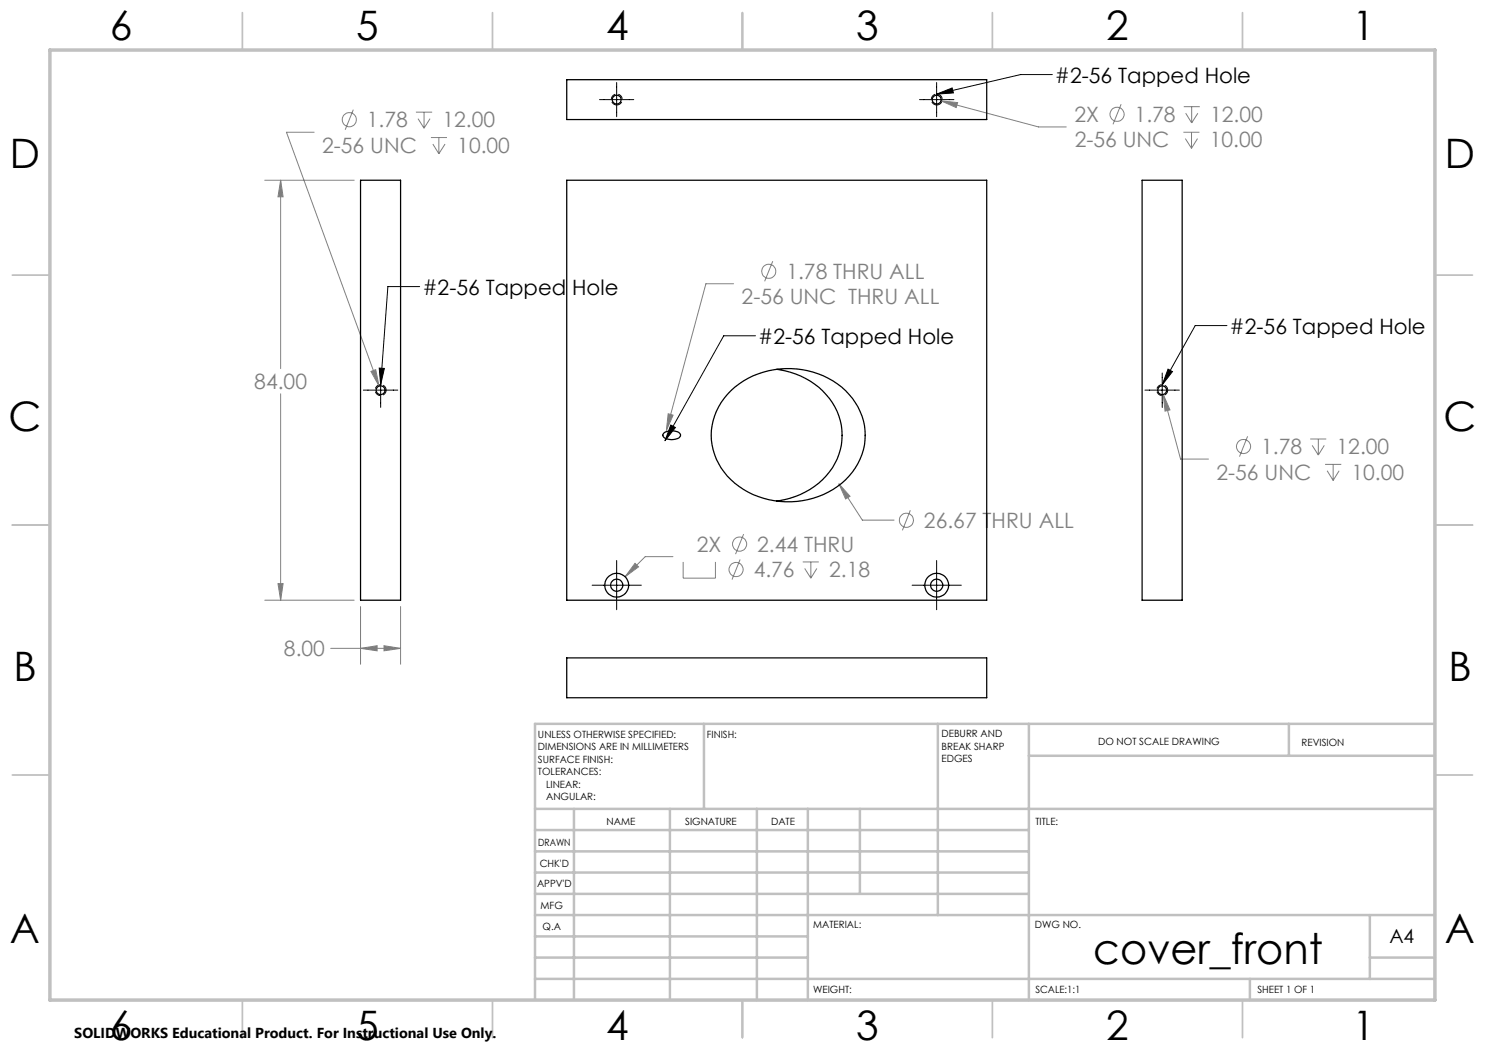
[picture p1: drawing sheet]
<svg xmlns="http://www.w3.org/2000/svg" width="297mm" height="210mm" viewBox="0 0 297 210" stroke-linecap="round" stroke-linejoin="round" font-family="sans-serif">
<g fill="none" stroke="#808080" stroke-width=".2">
<path d="M53 36h17.8M56.1 36l.5 3.4h-1zM56.1 36v37.7M62.8 26.4h-5.5l18.5 50.8M70.7 21.9l-1.7 4.1M83.2 22.4h3.2M83.6 23.7l1.2 1.9M84.8 22.4v3.2M86 23.7l-1.2 1.9M86.2 27.5h3.2M86.6 28.8l1.2 2M87.8 27.5v3.3"/>
<path d="M89 28.8l-1.2 2M188.2 20.2l3.3 .3-.3 1zM188.2 20.2l19.5 5.2h5.6M224.2 20.8l-1.6 4.1M236.7 26.4h3.2M236.7 21.3h3.3M237.1 27.7l1.2 2M237.1 22.6l1.2 2M238.3 26.4v3.3M238.3 21.3v3.3M239.5 27.7l-1.2 2M239.6 22.6l-1.3 2"/>
<path d="M146.7 56.8h-5.5l-7.9 29.3M154.6 52.2l-1.7 4.1M56.1 78.8v41.2M74.2 74.3l.9-.4 .7 3.3zM232.7 78.9l1.3 3.1-1 .2zM232.7 78.9l3.4 12.9h5.6M133.6 82.8l1 .2-1.3 3.1zM167.8 96.8l2.2 2.5-.9 .5zM167.8 96.8l4.7 7.2h6.3M249.5 87.3l-1.6 4M262 87.8h3.3M262.4 89.1l1.3 1.9"/>
<path d="M263.7 87.8v3.2M264.9 89.1l-1.2 1.9M265 92.9h3.3M265.4 94.1l1.2 2M266.6 92.9v3.2M267.8 94.1l-1.2 2M55.6 116.7h1l-.5 3.3zM127 112.7l.7 .7-2.7 1.9zM134.6 111.3h-5.6l-4 4M136.6 112.4v3.2h6.5v-3.2M148 111.9l-1.6 4M148.7 106.8l-1.6 4"/>
<path d="M160.5 112.4h3.3M160.9 113.7l1.3 1.9M162.2 112.4v3.2M163.4 113.7l-1.2 1.9M182.1 102.1l-1.6 4M53 120h17.8M66.1 129.7h14M72.1 129.7l3.3-.6v1.1zM72.1 121.3v11.5M76.8 129.1l3.3 .6-3.3 .5zM80.1 121.3v11.5"/>
<circle cx="69.9" cy="23.9" r="1.41"/>
<circle cx="223.4" cy="22.9" r="1.41"/>
<circle cx="153.8" cy="54.3" r="1.4"/>
<circle cx="248.7" cy="89.3" r="1.41"/>
<circle cx="147.2" cy="113.9" r="1.41"/>
<circle cx="147.9" cy="108.8" r="1.42"/>
<circle cx="181.3" cy="104.1" r="1.42"/>
</g>
<path d="M123.4 21a1.09 1.09 0 0 1-1-1.6 1.09 1.09 0 0 1 1.8-.1 1.09 1.09 0 0 1-.7 1.7h-.1M187.4 21a1.09 1.09 0 0 1-1-1.6 1.09 1.09 0 0 1 1.8-.1 1.09 1.09 0 0 1-.7 1.7h-.1M77.2 78a1.09 1.09 0 0 1-1.6 1 1.09 1.09 0 0 1-.1-1.9 1.09 1.09 0 0 1 1.7 .8v.1M233.5 78a1.09 1.09 0 0 1-1.6 1 1.09 1.09 0 0 1-.1-1.9 1.09 1.09 0 0 1 1.7 .8v.1" fill="none" stroke="#000" stroke-width=".2" stroke-dasharray="1.3 .6" stroke-dashoffset=".1" stroke-linecap="butt"/>
<g fill="none" stroke="#000" stroke-width=".2">
<path d="M119.9 19.9h6.9M123.3 16.5v6.8M183.9 19.9h6.9M187.3 18.8l3.1-1.2 .3 1zM187.3 16.5v6.8M210.5 14.9h-6.4l-16.8 3.9M83.9 57.3h-6.3l-1.5 19.7M72.7 78h6.9M75.8 73.6l1.1 .1-.8 3.3zM76.1 74.6v6.9M151.1 67.2h-6.4l-11.7 21M229 78h6.9"/>
<path d="M232.4 74.6v6.9M233.6 73.8l.9 .5-2.1 2.7zM245.4 65.1h-6.4l-6.6 11.9M134.2 85l.9 .5-2.1 2.7zM118.4 117h9.9M123.3 112.1v9.8M182.4 117h9.9M187.3 112.1v9.8"/>
</g>
<g fill="none" stroke="#c0c0c0" stroke-width=".35">
<path d="M48.5 2.5v7.5M98.5 2.5v7.5M148.5 2.5v7.5M198.5 2.5v7.5M248.5 2.5v7.5M2.5 55h7.5M287 55h7.5M2.5 105h7.5M287 105h7.5M2.5 155h7.5M287 155h7.5M48.5 200v7.5"/>
<path d="M98.5 200v7.5M148.5 200v7.5M198.5 200v7.5M248.5 200v7.5"/>
</g>
<g fill="none" stroke="#c0c0c0" stroke-width=".5">
<path d="M140.8 144.8v17M187.6 144.8v38.2M205.8 144.8v55.2M205.8 151.2h81.2M257.8 144.8v6.4M287 144.8h-180v55.2M107 161.8h180M107 178.8h98.8M107 174.5h98.8M107 170.3h98.8M107 166h98.8M114.8 161.8v38.2"/>
<path d="M134 161.8v38.2M151.4 161.8v38.2M161.6 161.8v38.2M172 161.8v17M107 195.8h180M107 191.5h54.6M107 187.3h54.6M107 183h180M250 195.8v4.2M274 191.5h13M274 183v12.8"/>
</g>
<path d="M10 10h277v190h-277z" fill="none" stroke="#c0c0c0" stroke-width=".7"/>
<path d="M127 112.7l-2 2.6 2.7-1.9zM133.6 82.8l-.3 3.3 1.3-3.1zM167.8 96.8l1.3 3 .9-.5zM188.2 20.2l3 1.3 .3-1zM232.7 78.9l.3 3.3 1-.2zM56.1 36l.5 3.4h-1zM55.6 116.7h1l-.5 3.3zM76.8 129.1l3.3 .6-3.3 .5zM72.1 129.7l3.3-.6v1.1zM74.2 74.3l1.6 2.9-.7-3.3z" fill="#808080"/>
<path d="M134.2 85l.9 .5-2.1 2.7zM187.3 18.8l3.1-1.2 .3 1zM233.6 73.8l.9 .5-2.1 2.7zM75.8 73.6l1.1 .1-.8 3.3z" fill="#000"/>
<g fill="none" stroke="#000" stroke-width=".25">
<path d="M113.3 15.9h84v8h-84zM72.1 36h8v84h-8zM113.3 36h84v84h-84zM228.4 36h8v84h-8zM146.2 78.1a17 17 0 0 1 23.6 .8 12.1 12.1 0 0 1-2.3 18.4 17.1 17.1 0 0 1-22-2.1 12 12 0 0 1 .7-17.1zM155.3 73.9a14.8 14.8 0 0 1 12.8 10.2 12.6 12.6 0 0 1-7.1 14.3l-3 1.3-2.7 .5M132.8 86.6a2.66 2.66 0 0 1 3.3 .3 1.02 1.02 0 0 1-1.2 1 2.35 2.35 0 0 1-2.3-.7v-.3zM113.3 131.6h84v8h-84z"/>
<circle cx="123.3" cy="19.9" r=".89"/>
<circle cx="187.3" cy="19.9" r=".89"/>
<circle cx="76.1" cy="78.1" r=".89"/>
<circle cx="232.4" cy="78.1" r=".89"/>
<circle cx="123.3" cy="117" r="1.22"/>
<circle cx="123.4" cy="117" r="2.37"/>
<circle cx="187.3" cy="117" r="1.22"/>
<circle cx="187.4" cy="117" r="2.37"/>
</g>
<text font-size="8.5" x="218.6" y="192.7">cover_front</text>
<g font-size="8.1">
<text x="22" y="8">6</text>
<text x="71.2" y="8">5</text>
<text x="121.2" y="8">4</text>
<text x="171.3" y="8">3</text>
<text x="221.3" y="8">2</text>
<text x="270.5" y="8">1</text>
<text x="2" y="33.6">D</text>
<text x="289" y="33.6">D</text>
<text x="1.7" y="86.1">C</text>
<text x="288.7" y="86.1">C</text>
<text x="2.7" y="136.1">B</text>
<text x="289.7" y="136.1">B</text>
<text x="2" y="188.6">A</text>
<text x="289" y="188.6">A</text>
<text x="22" y="208">6</text>
<text x="71.2" y="208">5</text>
<text x="121.2" y="208">4</text>
<text x="171.3" y="208">3</text>
<text x="221.3" y="208">2</text>
<text x="270.5" y="208">1</text>
</g>
<g font-size="4.2">
<text x="211" y="16.5">#2-56 Tapped Hole</text>
<text x="84.5" y="58.9">#2-56 Tapped Hole</text>
<text x="151.6" y="68.8">#2-56 Tapped Hole</text>
<text x="245.9" y="66.7">#2-56 Tapped Hole</text>
</g>
<g font-size="4.2" fill="#808080">
<text x="73.4" y="25.5">1.78</text>
<text x="88.5" y="25.5">12.00</text>
<text x="214.9" y="24.4">2X</text>
<text x="214.9" y="29.5">2-56 UNC</text>
<text x="226.9" y="24.4">1.78</text>
<text x="242" y="29.5">10.00</text>
<text x="242" y="24.4">12.00</text>
<text x="64.4" y="30.6">2-56 UNC</text>
<text x="91.5" y="30.6">10.00</text>
<text x="157.3" y="55.8">1.78 THRU ALL</text>
<text x="148.3" y="60.9">2-56 UNC THRU ALL</text>
<text x="50.9" y="77.8">84.00</text>
<text x="243.3" y="95.9">2-56 UNC</text>
<text x="252.2" y="90.8">1.78</text>
<text x="267.3" y="90.8">12.00</text>
<text x="270.3" y="95.9">10.00</text>
<text x="184.8" y="105.6">26.67 THRU ALL</text>
<text x="139.4" y="110.4">2X</text>
<text x="151.4" y="110.4">2.44 THRU</text>
<text x="150.7" y="115.4">4.76</text>
<text x="165.8" y="115.4">2.18</text>
<text x="56.8" y="131.2">8.00</text>
</g>
<text font-size="3.9" x="277.9" y="188.5">A4</text>
<text font-size="2.9" x="14.9" y="207.6">SOLIDWORKS Educational Product. For Instructional Use Only.</text>
<g font-size="2">
<text x="107.6" y="147.6">UNLESS OTHERWISE SPECIFIED:</text>
<text x="141.4" y="147.6">FINISH:</text>
<text x="188.3" y="147.5">DEBURR AND</text>
<text x="188.3" y="150">BREAK SHARP</text>
<text x="219.6" y="149">DO NOT SCALE DRAWING</text>
<text x="260.3" y="149.2">REVISION</text>
<text x="107.6" y="150.1">DIMENSIONS ARE IN MILLIMETERS</text>
<text x="107.6" y="152.6">SURFACE FINISH:</text>
<text x="107.6" y="155.1">TOLERANCES:</text>
<text x="188.3" y="152.5">EDGES</text>
<text x="109.2" y="157.6">LINEAR:</text>
<text x="109.2" y="160.1">ANGULAR:</text>
<text x="121.3" y="165">NAME</text>
<text x="137" y="164.9">SIGNATURE</text>
<text x="154.2" y="164.9">DATE</text>
<text x="207.1" y="164.9">TITLE:</text>
<text x="107.6" y="169.1">DRAWN</text>
<text x="107.9" y="173.3">CHK'D</text>
<text x="107.4" y="177.4">APPV'D</text>
<text x="108.1" y="181.8">MFG</text>
<text x="108.5" y="186">Q.A</text>
<text x="162.6" y="185.5">MATERIAL:</text>
<text x="207" y="185.5">DWG NO.</text>
<text x="162.6" y="198.5">WEIGHT:</text>
<text x="207.1" y="198.6">SCALE:1:1</text>
<text x="251.5" y="198.6">SHEET 1 OF 1</text>
</g>
</svg>
